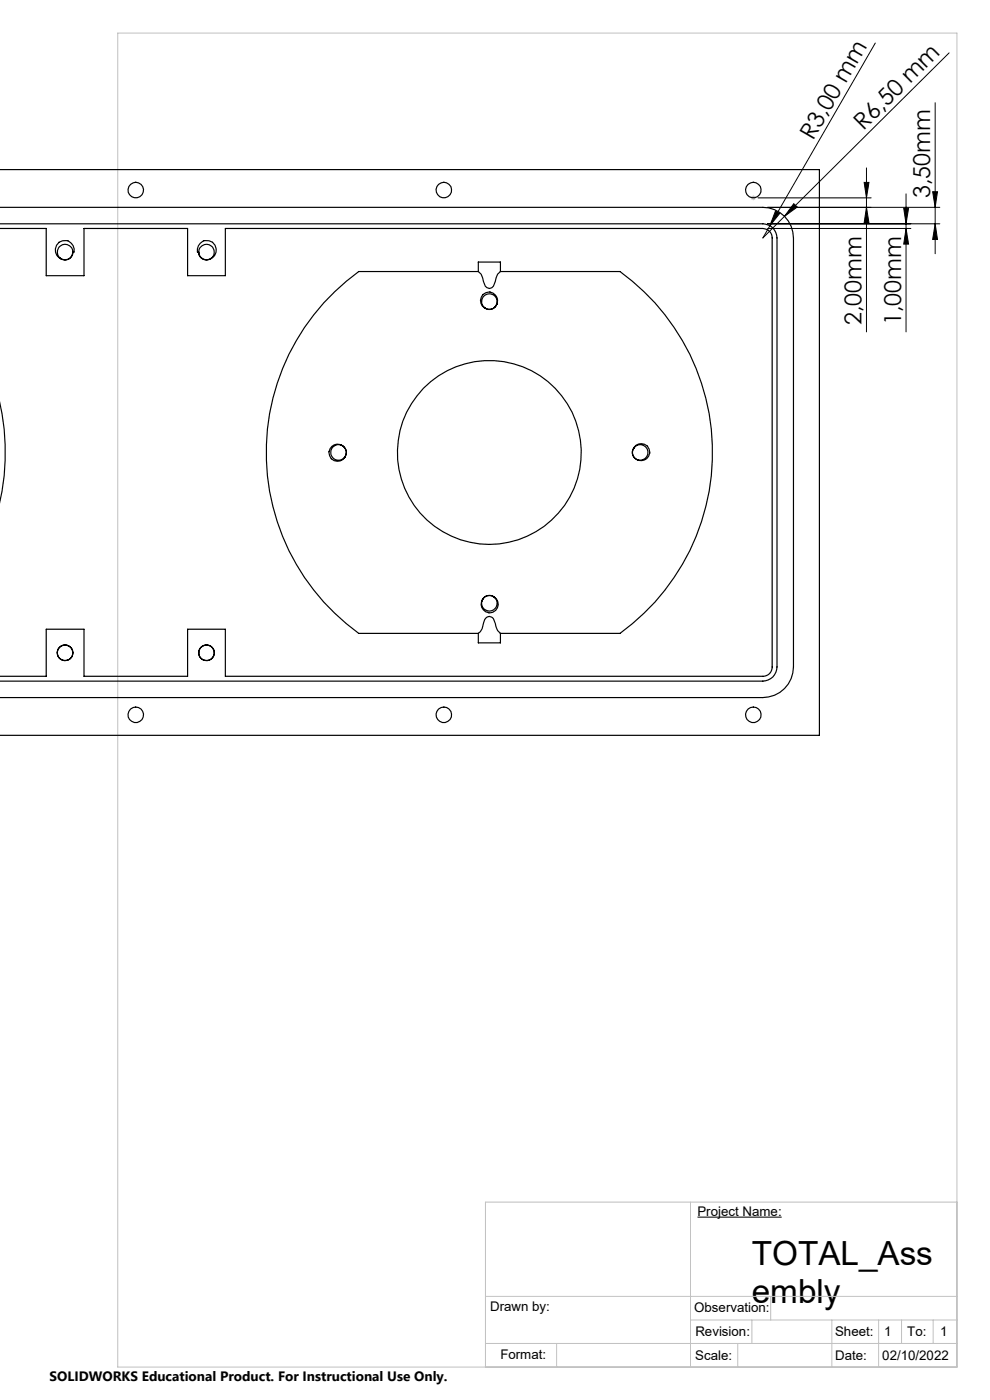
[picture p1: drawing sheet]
<svg xmlns="http://www.w3.org/2000/svg" width="210mm" height="297mm" viewBox="0 0 210 297" stroke-linecap="round" stroke-linejoin="round" font-family="sans-serif">
<path d="M147.9 258.2h17.9" fill="none" stroke="#000" stroke-width=".22"/>
<g fill="none" stroke="#000" stroke-width=".21">
<path d="M185.7 9.1l-22.4 38.8M201.3 11.2l-34.9 34.7M183.3 38.7h1l-.5 3.3zM183.8 35.6v34.8M198.4 21.8v32M160.8 42h24M162.8 44h36.6M162.8 47.5h36.6M162.8 48.5h30.4M164.5 44.8l.9 .5-2.1 2.6zM166.4 45.9l-4.6 4.6 1.5-2.6M168.4 43.2l.7 .7-2.7 2z"/>
<path d="M183.8 44l.5 3.3h-1zM191.7 44.2h1l-.5 3.3zM192.2 48.5l.5 3.3h-1zM192.2 41.1v29.3M197.8 40.7h1.1l-.5 3.3zM198.4 47.5l.5 3.3h-1.1z"/>
</g>
<g fill="none" stroke="#c0c0c0" stroke-width=".21">
<path d="M25 7h178v283h-178zM159.3 42h1M159.5 41.6l.7 .7M159.8 41.5v1M160.2 41.6l-.7 .7M146.5 255v35M203 255h-100v35M103 275h100M163.5 275v5M103 285h100M118.1 285v5M146.5 280h56.5"/>
<path d="M156.5 285v5M159.5 280v5M176.5 280v10M186.4 280v10M191.2 280v5M197.9 280v5"/>
</g>
<path d="M209.9 0l.2 .1M210 -.1v.6M210.1 0l-.5 .4M209.5 0h.6M-.1 297h.6M0 297v.1M0 296.5v.6M.4 296.6l-.4 .5" fill="none" stroke="#fff" stroke-width=".21"/>
<g fill="#000">
<path d="M164.5 44.8l.9 .5-2.1 2.6zM168.4 43.2l.7 .7-2.7 2z"/>
<path d="M183.3 38.7h1l-.5 3.3zM183.8 44l.5 3.3h-1z"/>
<path d="M198.4 47.5l.5 3.3h-1.1zM197.8 40.7h1.1l-.5 3.3zM192.2 48.5l.5 3.3h-1zM191.7 44.2h1l-.5 3.3z"/>
</g>
<g fill="none" stroke="#000" stroke-width=".25">
<path d="M-.1 36h173.9v120h-173.9M-.1 47.5h161.9a3 3 0 0 1 3 3v91a3 3 0 0 1-3 3h-161.8M0 48.5h9.8v10h8v-10h22v10h8v-10h114a1.99 1.99 0 0 1 2 2v91a1.93 1.93 0 0 1-2 2h-114v-10h-8v10h-22v-10h-8v10h-9.8M0 44h161.8a6.5 6.5 0 0 1 6.5 6.5v91a6.5 6.5 0 0 1-6.5 6.5h-161.8M12.7 54.8l.3 .1M15.5 53.5a1.65 1.65 0 0 0-2.5-1.4 1.65 1.65 0 0 0 0 2.8M15.5 53.5h.2a2.01 2.01 0 0 0-1.3-2.4 2.01 2.01 0 0 0-2.5 1.1 2.01 2.01 0 0 0 .8 2.6M15.5 53.5a1.67 1.67 0 0 1-2.5 1.4M15.5 53.5a1.69 1.69 0 0 1-1 1.5 1.69 1.69 0 0 1-1.8-.2M42.1 53.5a1.69 1.69 0 0 0 1 1.5 1.69 1.69 0 0 0 1.8-.2M42.2 53.5h-.3a2.02 2.02 0 0 1 2.8-2.3 2.02 2.02 0 0 1 .2 3.6M42.2 53.5a1.65 1.65 0 0 1 2.4-1.4 1.65 1.65 0 0 1 0 2.8"/>
<path d="M42.2 53.5a1.67 1.67 0 0 0 2.4 1.4M44.9 54.8l-.3 .1M101.5 57.6l.6 .6 .8 2.5a1 1 0 0 0 1.8 0l.9-2.5 .6-.6M101.5 57.6h-25.4a47.4 47.4 0 0 0 0 76.8h25.4M101.5 57.6v-2h4.7v2M106.2 57.6h25.3a47.4 47.4 0 0 1 0 76.8h-25.3M102.7 65.2l.3 .2M102.8 65.3l.1 .1M105.1 65l-.1 .1M105.2 64.8a1.66 1.66 0 0 0-.5-2.2 1.66 1.66 0 0 0-2.3 .4 1.66 1.66 0 0 0 .4 2.3M105.4 64.5a1.75 1.75 0 0 1-2.6 .8M105.4 64.5a1.67 1.67 0 0 1-2.5 .9"/>
<path d="M105.4 64.5a1.83 1.83 0 0 0-.9-2.4 1.83 1.83 0 0 0-2.4 .9 1.83 1.83 0 0 0 .8 2.4M0 85.4a47.9 47.9 0 0 1 0 21.1M72.3 94.4a1.67 1.67 0 0 1 .8 2.6M72.3 94.4a1.67 1.67 0 0 1 .9 2.5M72.3 94.4a1.81 1.81 0 0 0-2.4 .9 1.81 1.81 0 0 0 .9 2.4 1.81 1.81 0 0 0 2.4-.8M72.7 94.6a1.66 1.66 0 0 0-2.3 .5 1.66 1.66 0 0 0 .4 2.2 1.66 1.66 0 0 0 2.3-.3M72.8 94.7l.1 .1M73.2 96.9l-.1 .1M73.2 96.8l-.2 .3M134.4 95.1a1.67 1.67 0 0 0 .9 2.5M134.4 95.1a1.8 1.8 0 0 1 2.4-.8 1.8 1.8 0 0 1 .8 2.4 1.8 1.8 0 0 1-2.3 .9M134.5 95a1.67 1.67 0 0 0 .8 2.6"/>
<path d="M134.5 95a1.64 1.64 0 0 1 2.2-.4 1.64 1.64 0 0 1 .6 2.1 1.64 1.64 0 0 1-2.1 .8M134.5 95l-.1 .1M134.6 94.9l-.2 .2M101.5 134.4a3.1 3.1 0 0 0 1.1-2.4 1.14 1.14 0 0 1 .8-1.1 1.14 1.14 0 0 1 1.3 .4l.9 2.5 .6 .6M101.5 134.4v2h4.7v-2M102.6 126.9l-.1 .1M104.6 126.6l.3 .2M104.7 126.6a1.65 1.65 0 0 0-2.5 .9M104.7 126.6a1.82 1.82 0 0 1 .8 2.4 1.82 1.82 0 0 1-2.4 .9 1.82 1.82 0 0 1-.9-2.4M104.7 126.6l.1 .1M104.8 126.7a1.66 1.66 0 0 0-2.6 .8M104.8 126.7a1.65 1.65 0 0 1 .4 2.2 1.65 1.65 0 0 1-2.3 .5 1.65 1.65 0 0 1-.5-2.3"/>
<circle cx="28.8" cy="40.3" r="1.66"/>
<circle cx="94.1" cy="40.3" r="1.65"/>
<circle cx="159.8" cy="40.3" r="1.65"/>
<circle cx="103.8" cy="96" r="19.5"/>
<circle cx="13.8" cy="138.5" r="1.66"/>
<circle cx="13.8" cy="138.5" r="1.68"/>
<circle cx="43.8" cy="138.5" r="1.68"/>
<circle cx="43.8" cy="138.5" r="1.66"/>
<circle cx="28.8" cy="151.7" r="1.66"/>
<circle cx="94.1" cy="151.6" r="1.65"/>
<circle cx="159.8" cy="151.6" r="1.65"/>
</g>
<g font-size="7.1">
<text x="159.5" y="268.4">TOTAL_Ass</text>
<text x="159.5" y="276.4">embly</text>
</g>
<g font-size="4.9">
<text x="172.5" y="29.9" transform="rotate(-60 172.5 29.9)">R3,00 mm</text>
<text x="183.2" y="27.7" transform="rotate(-45 183.2 27.7)">R6,50 mm</text>
<text x="197.3" y="42" transform="rotate(-90 197.3 42)">3,50mm</text>
<text x="182.8" y="69" transform="rotate(-90 182.8 69)">2,00mm</text>
<text x="191.1" y="69" transform="rotate(-90 191.1 69)">1,00mm</text>
</g>
<text font-size="2.9" x="10.5" y="292.9">SOLIDWORKS Educational Product. For Instructional Use Only.</text>
<g font-size="2.8">
<text x="147.9" y="257.9">Project Name:</text>
<text x="104" y="278.2">Drawn by:</text>
<text x="147.3" y="278.3">Observation:</text>
<text x="147.5" y="283.3">Revision:</text>
<text x="177.1" y="283.4">Sheet:</text>
<text x="187.6" y="283.4">1</text>
<text x="192.4" y="283.4">To:</text>
<text x="199.4" y="283.4">1</text>
<text x="106.1" y="288.3">Format:</text>
<text x="147.5" y="288.5">Scale:</text>
<text x="177.2" y="288.6">Date:</text>
<text x="187.2" y="288.6">02/10/2022</text>
</g>
</svg>
